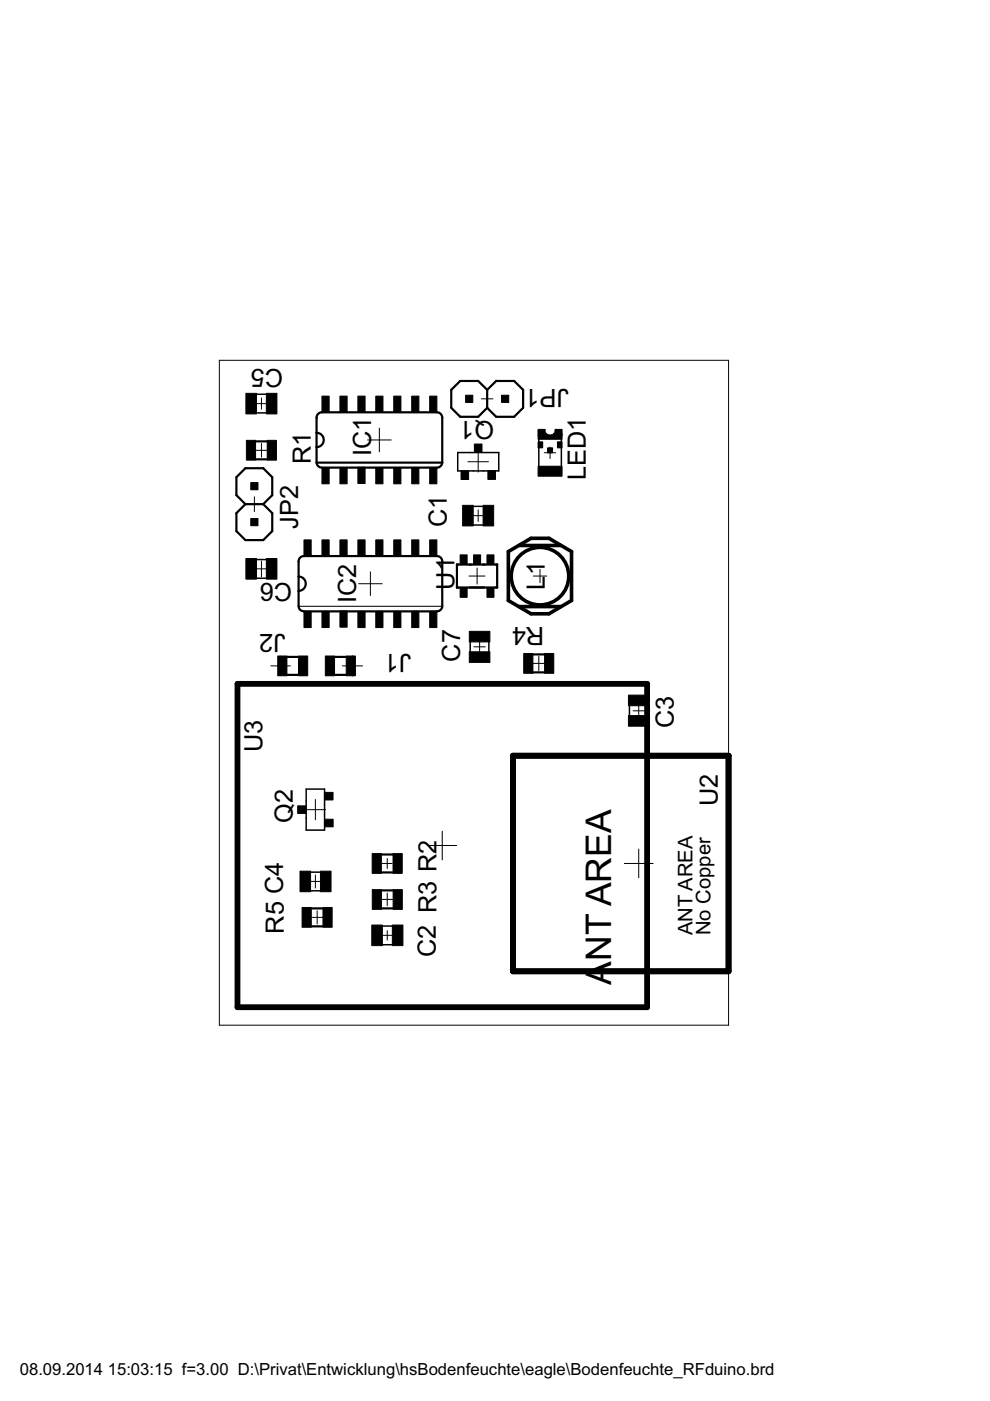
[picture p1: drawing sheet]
<svg xmlns="http://www.w3.org/2000/svg" width="210mm" height="297mm" viewBox="0 0 210 297" stroke-linecap="round" stroke-linejoin="round" font-family="sans-serif">
<g fill="none" stroke="#000" stroke-width=".47">
<path d="M54.2 93.6h2.5M54.2 97.4h2.5M67.1 91.8a1.52 1.52 0 0 1 1.5 1.5 1.52 1.52 0 0 1-1.5 1.5M67.1 98.1h26.7M67.4 87.8l.4-.3 .5-.1 24.8 .1 .6 .6 .1 .5-.1 9.9-.6 .5-.5 .1-24.8-.1-.4-.3-.3-.7v-9.4zM103.3 82.7l-1.9-1.9h-3.8l-1.9 1.9v3.8l1.9 1.9h3.8l1.9-1.9M103.3 82.7l1.9-1.9h3.8l1.9 1.9v3.8l-1.9 1.9h-3.8l-1.9-1.9M103.3 82.7v3.8M52 106.9l-1.9-1.9v-3.8l1.9-1.9h3.8l1.9 1.9v3.8l-1.9 1.9M52 106.9l-1.9 1.9v3.8l1.9 1.9h3.8l1.9-1.9v-3.8l-1.9-1.9M52 106.9h3.8M63.5 118.3l.4-.3 .6-.1 28.6 .1 .6 .5 .1 .5-.1 9.7-.4 .7-.7 .2h-28.1l-.6-.1-.4-.3-.2-.7v-9.5z"/>
<path d="M96.9 119.7h8.5v4.9h-8.5zM60.8 139.3h2.5M63.3 122.2a1.52 1.52 0 0 1 1.5 1.6 1.52 1.52 0 0 1-1.5 1.5M71 139.3h2.4M113 138.7h2.5M60.8 143.1h2.5M71 143.1h2.4M113 142.6h2.5M66 192.6h2.5M66 196.4h2.5M80.9 192.6h2.4M80.9 188.8h2.4"/>
<path d="M80.9 181.2h2.4M80.9 185h2.4"/>
</g>
<g fill="none" stroke="#000" stroke-width=".21">
<path d="M46.5 76.4h108v141h-108zM54 95.5h2.9M54.3 85.6h2.3M55.4 84.4v2.4M55.4 94v2.9M77.9 93.3h5.1M80.4 90.8v5M99.2 97.9h4.4M101.4 95.7v4.4M102.1 84.6h2.4M103.3 83.3v2.5M115.4 96h2.4"/>
<path d="M116.6 94.8v2.4M52.3 106.9h3.2M53.9 105.3v3.2M55.4 119v3.3M100.2 109.3h2.4M101.4 108.1v2.5M53.8 120.6h3.3M59.5 139.1v4.2M63.3 128.5h30.5M74.7 139v4.3M76 123.8h5M78.5 121.2v5.1"/>
<path d="M99.4 122.1h3.4M100.5 137.1h2.4M101.2 120.4v3.4M101.7 135.9v2.4M113.1 122.1h2.8M114.2 139.1v3.1M114.5 120.7v2.8M57.4 141.2h4.2M72.6 141.2h4.3M112.7 140.7h3.1M134.2 150.7h2.4M135.4 149.5v2.4"/>
<path d="M64.7 171.7h4.3M66.9 169.5v4.3M90.7 179.3h6.1M93.8 176.2v6.1M65.5 186.9h2.8M65.8 194.5h2.8M66.9 185.5v2.8M67.2 193.1v2.8M80.8 190.7h2.7M81.1 183.1h2M81.1 198.3h2M82.1 182v2.1"/>
<path d="M82.1 189.3v2.7M82.1 197.3v2M132.4 183.1h6.1M135.4 180v6.1"/>
</g>
<g fill="#000" stroke="#000" stroke-width=".21">
<path d="M52.1 83.4h2.3v4.4h-2.3zM52.2 93.4h2v4.2h-2zM56.5 83.4h2.2v4.4h-2.2zM56.7 93.4h1.9v4.2h-1.9zM68.3 84h1.5v3.4h-1.5zM72.1 84h1.5v3.4h-1.5zM75.9 84h1.5v3.4h-1.5zM79.7 84h1.5v3.4h-1.5zM83.5 84h1.5v3.4h-1.5zM87.3 84h1.5v3.4h-1.5zM91.1 84h1.5v3.4h-1.5zM98.7 83.8h1.5v1.5h-1.5z"/>
<path d="M100.6 94.1h1.6v1.8h-1.6zM106.3 83.8h1.6v1.5h-1.6zM114.1 91.4h.6v.9h-.6zM114.1 93.7h1v1.3h-1zM114.1 91h1.5v.4h-1.5zM114.1 92.2h5.1v.9h-5.1zM114.7 91.9h1.3v.4h-1.3zM115.3 91.7h.4v.6h-.4zM116.1 95h1.1v1h-1.1zM117.4 91.9h1.8v.4h-1.8zM117.7 91h1.5v1.1h-1.5zM118.2 93.7h1v1.3h-1z"/>
<path d="M53.2 102.3h1.5v1.5h-1.5zM53.2 109.9h1.5v1.6h-1.5zM64.5 114.5h1.5v3.4h-1.5zM68.3 99.1h1.5v3.5h-1.5zM68.3 114.5h1.5v3.4h-1.5zM72.1 99.1h1.5v3.5h-1.5zM72.1 114.5h1.5v3.4h-1.5zM75.9 99.1h1.5v3.4h-1.5zM75.9 114.5h1.5v3.4h-1.5zM79.7 99.1h1.5v3.5h-1.5zM79.7 114.5h1.5v3.4h-1.5zM83.5 99.1h1.5v3.5h-1.5z"/>
<path d="M83.5 114.5h1.5v3.4h-1.5zM87.3 99.1h1.5v3.5h-1.5zM87.3 114.5h1.5v3.4h-1.5zM91.1 99.1h1.5v3.5h-1.5zM91.1 114.5h1.5v3.4h-1.5zM97.6 117.6h1.4v2h-1.4zM97.7 99.8h1.7v1.9h-1.7zM98.1 107.1h2.2v4.4h-2.2zM100.4 117.6h1.5v2h-1.5zM102.4 107.1h2.3v4.4h-2.3zM103.3 117.6h1.4v2h-1.4zM103.4 99.8h1.7v1.8h-1.7z"/>
<path d="M114.1 98.8h5.1v2.2h-5.1zM52.1 118.4h2.3v4.4h-2.3zM56.5 118.4h2.2v4.4h-2.2zM64.5 129.6h1.5v3.5h-1.5zM68.3 129.6h1.5v3.5h-1.5zM72.1 129.5h1.5v3.5h-1.5zM75.9 129.6h1.5v3.5h-1.5zM79.7 129.6h1.5v3.5h-1.5zM83.5 129.6h1.5v3.5h-1.5zM87.3 129.6h1.5v3.5h-1.5zM91.1 129.6h1.5v3.5h-1.5zM97.6 124.7h1.4v1.9h-1.4z"/>
<path d="M99.5 133.9h4.4v2.2h-4.4zM103.3 124.7h1.4v1.9h-1.4zM58.9 139.1h1.9v4.2h-1.9zM63.3 139.1h1.9v4.2h-1.9zM69 139.1h1.9v4.2h-1.9zM73.4 139.1h2v4.2h-2zM99.5 138.2h4.4v2.2h-4.4zM111 138.6h2v4.1h-2zM115.5 138.6h1.9v4.1h-1.9zM133.2 151.7h4.4v2.3h-4.4zM133.2 147.4h4.4v2.2h-4.4zM63.1 170.9h1.8v1.6h-1.8z"/>
<path d="M68.8 168h1.8v1.6h-1.8zM68.8 173.7h1.8v1.6h-1.8zM63.6 184.7h2.2v4.4h-2.2zM64.1 192.4h1.9v4.2h-1.9zM67.9 184.7h2.3v4.4h-2.3zM68.5 192.4h1.9v4.2h-1.9zM78.9 181h2v4.2h-2zM78.9 188.6h2v4.2h-2zM83.3 181h2v4.2h-2zM83.4 188.6h1.9v4.2h-1.9zM78.8 196.1h2.3v4.4h-2.3zM83.2 196.1h2.2v4.4h-2.2z"/>
</g>
<g fill="none" stroke="#000" stroke-width=".32">
<path d="M54.3 87.5h2.3M54.3 83.6h2.2M97 95.9h8.7v3.9h-8.7zM114.2 93.2v5.6M115.4 91.2a1.21 1.21 0 0 0 1.2 1.1 1.21 1.21 0 0 0 1.2-1.1M119 93.2v5.6M54.3 118.6h2.2M100.2 111.3h2.3M100.2 107.4h2.3M54.3 122.6h2.3M99.7 136.1v2.2M103.7 136v2.3"/>
<path d="M133.5 149.6v2.2M137.4 149.6v2.2M64.9 167.3h3.9v8.7h-3.9zM65.7 184.9h2.3M65.8 188.9h2.2M81 196.3h2.2M81 200.3h2.2"/>
</g>
<path d="M50.4 145h86.8v68.6h-86.8zM108.8 160.2h45.7v45.7h-45.7z" fill="none" stroke="#000" stroke-width="1.2"/>
<g fill="none" stroke="#000" stroke-width=".76">
<path d="M107.8 116.9l4.8-2.8h3.8l4.8 2.8v10.4l-4.8 2.8h-3.8l-4.8-2.8zM110.1 115.7h8.8M110.1 128.6h8.8"/>
<circle cx="114.5" cy="122.2" r="6.1"/>
</g>
<path d="M114.6 91.5a.45 .45 0 0 1 .8 0 .45 .45 0 0 1-.4 .7l-.2-.5 .2-.1 .1 .1-.1 .5a.46 .46 0 0 1-.4-.7z" fill-rule="evenodd" fill="#000" stroke="#000" stroke-width=".21"/>
<g font-size="8.4">
<text x="129.6" y="203.7" transform="rotate(-90 129.6 203.7)">NT AREA</text>
<text x="129.6" y="208.7" transform="rotate(-90 129.6 208.7)">A</text>
</g>
<g font-size="6">
<text x="60" y="78.1" transform="rotate(-180 60 78.1)">C5</text>
<text x="120.7" y="82.4" transform="rotate(-180 120.7 82.4)">JP1</text>
<text x="104.8" y="89.3" transform="rotate(-180 104.8 89.3)">Q1</text>
<text x="65.9" y="98.3" transform="rotate(-90 65.9 98.3)">R1</text>
<text x="78.7" y="96.7" transform="rotate(-90 78.7 96.7)">IC1</text>
<text x="124.2" y="101.7" transform="rotate(-90 124.2 101.7)">LED1</text>
<text x="63.2" y="112.1" transform="rotate(-90 63.2 112.1)">JP2</text>
<text x="94.7" y="111.7" transform="rotate(-90 94.7 111.7)">C1</text>
<text x="61.9" y="123.7" transform="rotate(-180 61.9 123.7)">C6</text>
<text x="96.4" y="125" transform="rotate(-90 96.4 125)">U1</text>
<text x="115.5" y="125" transform="rotate(-90 115.5 125)">L</text>
<text x="115.5" y="122" transform="rotate(-90 115.5 122)">1</text>
<text x="75.5" y="127.9" transform="rotate(-90 75.5 127.9)">IC2</text>
<text x="60.6" y="134.3" transform="rotate(-180 60.6 134.3)">J2</text>
<text x="115.4" y="133" transform="rotate(-180 115.4 133)">R4</text>
<text x="87.2" y="138.6" transform="rotate(-180 87.2 138.6)">J1</text>
<text x="97.6" y="140.3" transform="rotate(-90 97.6 140.3)">C7</text>
<text x="142.9" y="154.3" transform="rotate(-90 142.9 154.3)">C3</text>
<text x="55.7" y="159.5" transform="rotate(-90 55.7 159.5)">U3</text>
<text x="152.2" y="170.9" transform="rotate(-90 152.2 170.9)">U2</text>
<text x="62.1" y="174.5" transform="rotate(-90 62.1 174.5)">Q2</text>
<text x="60.2" y="197.9" transform="rotate(-90 60.2 197.9)">R5 C4</text>
<text x="92.4" y="202.9" transform="rotate(-90 92.4 202.9)">C2 R3 R2</text>
</g>
<g font-size="4.8">
<text x="146.9" y="198.3" transform="rotate(-90 146.9 198.3)">ANT AREA</text>
<text x="150.7" y="198.3" transform="rotate(-90 150.7 198.3)">No Copper</text>
</g>
<g font-size="4">
<text x="4.2" y="291.4">08.09.2014</text>
<text x="22.9" y="291.4">15:03:15 f=3.00 D:\Privat\Entwicklung\hsBodenfeuchte\eagle\Bodenfeuchte_RFduino.brd</text>
</g>
</svg>
